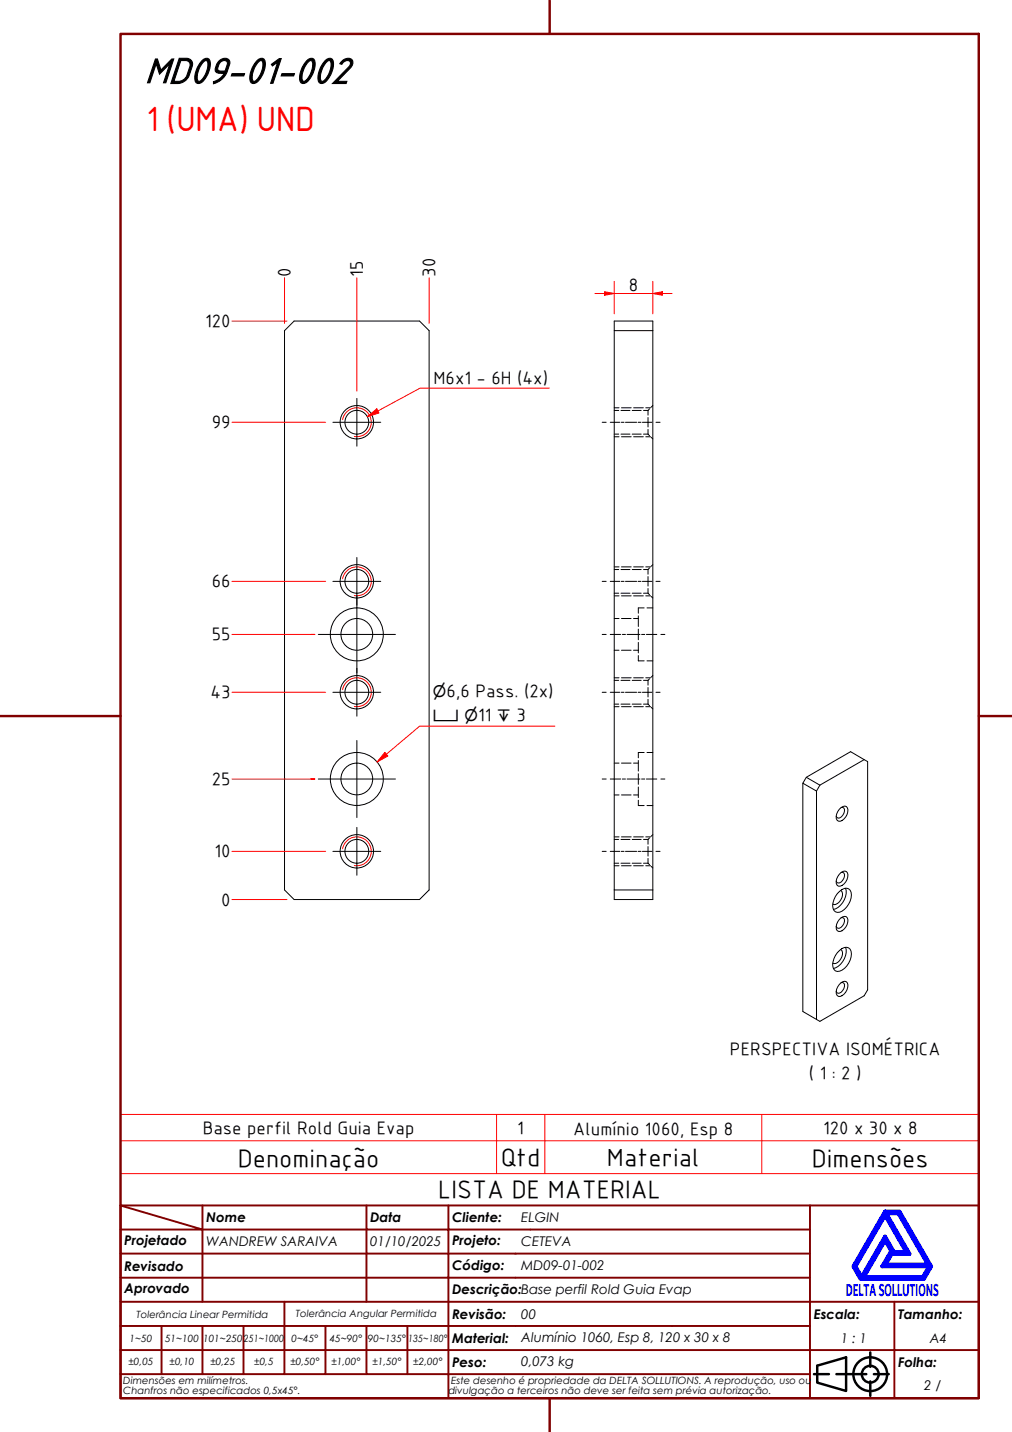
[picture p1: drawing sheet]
<svg xmlns="http://www.w3.org/2000/svg" width="210mm" height="297mm" viewBox="0 0 210 297" stroke-linecap="round" stroke-linejoin="round" font-family="sans-serif">
<!-- layer: Visible (ABNT) -->
<g fill="none" stroke="#000" stroke-width=".21">
<path d="M59 68.6l2-2h26l2 2v116l-2 2h-26l-2-2zM127.4 68.6v118h8v-120h-8v2h8M179.2 157.6l.8 .4v47.3l-.8 1.3-9.1 5.3-.7-.4M179.2 157.6l-2.8-1.7-9.2 5.3M179.2 157.6l-9.1 5.3M166.5 162.5v47.3l2.9 1.7M169.4 164.1v47.4M170.1 162.9l-2.9-1.7-.7 1.3 2.9 1.6M170.1 162.9l-.7 1.2M174.1 167.9a1.05 1.05 0 0 1 1.7-.3 2.2 2.2 0 0 1-1.9 2.7 1.63 1.63 0 0 1 .2-2.4zM174.5 167.5h.3a.82 .82 0 0 1 .2 1.2 1.13 1.13 0 0 1-1.4 .9l-.2-.3M127.4 184.6h8"/>
<path d="M173.7 185.4a2.23 2.23 0 0 1 2.3-1 2.42 2.42 0 0 1 0 3.1 2.4 2.4 0 0 1-2.7 1.6 2.41 2.41 0 0 1 0-3.1zM173.7 197.6a2.15 2.15 0 0 1 2.3-1 2.41 2.41 0 0 1 0 3.2 2.46 2.46 0 0 1-2.7 1.6 2.42 2.42 0 0 1 0-3.2zM174.1 190.7a1.05 1.05 0 0 1 1.7-.3 2.2 2.2 0 0 1-1.9 2.8 1.63 1.63 0 0 1 .2-2.5zM174.4 184.7a1.66 1.66 0 0 1-.3 2.4 1.17 1.17 0 0 1-1.4 .4M174.4 196.9a1.64 1.64 0 0 1-.3 2.4 1.15 1.15 0 0 1-1.4 .5M174.5 181l.7-.3a.88 .88 0 0 1 .6 1.2 2.09 2.09 0 0 1-1.9 1.9 1.64 1.64 0 0 1 .2-2.4zM174.5 190.4l.3-.1a.82 .82 0 0 1 .2 1.3 1.13 1.13 0 0 1-1.4 .8l-.2-.3M174.5 181l.3-.1a1.25 1.25 0 0 1-.3 2.1l-.7 .2-.2-.2-.2-.3M175.4 184.2a3.8 3.8 0 0 1-2.6 4.4M175.4 196.5a3.8 3.8 0 0 1-2.6 4.4M174.1 204.2a1.04 1.04 0 0 1 1.7-.3 2.2 2.2 0 0 1-1.9 2.8 1.64 1.64 0 0 1 .2-2.5zM174.5 203.8h.3a1.25 1.25 0 0 1-.3 2l-.7 .2-.4-.4"/>
<circle cx="74" cy="87.6" r="2.47"/>
<circle cx="74" cy="87.6" r="3.5"/>
<circle cx="74" cy="131.6" r="5.5"/>
<circle cx="74" cy="131.6" r="3.3"/>
<circle cx="74" cy="120.6" r="2.47"/>
<circle cx="74" cy="120.6" r="3.5"/>
<circle cx="74" cy="143.6" r="2.47"/>
<circle cx="74" cy="143.6" r="3.5"/>
<circle cx="74" cy="161.6" r="5.5"/>
<circle cx="74" cy="161.6" r="3.3"/>
<circle cx="74" cy="176.6" r="2.47"/>
<circle cx="74" cy="176.6" r="3.5"/>
</g>
<!-- layer: Visible Narrow (ABNT) -->
<path d="M71.1 87.1a3 3 0 0 1 3.4-2.5 3 3 0 0 1 2.5 3.5 3 3 0 0 1-3.5 2.4M71.1 120.1a3 3 0 0 1 3.4-2.5 3 3 0 0 1 2.5 3.5 3 3 0 0 1-3.5 2.4M71.1 143.1a3 3 0 0 1 3.4-2.5 3 3 0 0 1 2.5 3.5 3 3 0 0 1-3.5 2.4M71.1 176.1a3 3 0 0 1 3.4-2.5 3 3 0 0 1 2.5 3.5 3 3 0 0 1-3.5 2.4" fill="none" stroke="#f00" stroke-width=".21"/>
<!-- layer: Hidden (ABNT) -->
<g fill="none" stroke="#000" stroke-width=".21">
<path d="M127.4 85.1h.9M127.4 90.1h.9M127.4 84.6h1M127.4 90.6h1M128.8 85.1h1.9M128.8 90.1h1.9M128.9 84.6h2M128.9 90.6h2M131.1 85.1h1.9M131.1 90.1h1.9M131.4 84.6h2M131.4 90.6h2"/>
<path d="M133.5 85.1h.9M133.5 90.1h.9M133.9 84.6h1M133.9 90.6h1M134.4 85.1v1M134.4 86.6v2M134.4 89.1v1M134.4 90.1l.3 .3M134.7 84.8l-.3 .3M135.1 90.7l.3 .3M135.4 84.1l-.3 .4M127.4 118.1h.9"/>
<path d="M127.4 117.6h1M128.8 118.1h1.9M128.9 117.6h2M131.1 118.1h1.9M131.4 117.6h2M133.5 118.1h.9M133.9 117.6h1M134.4 118.1v1M134.4 119.6v2M134.7 117.8l-.3 .3M135.4 117.1l-.3 .4M127.4 128.3h1"/>
<path d="M127.4 134.9h1M127.4 123h.9M127.4 123.6h1M128.8 123h1.9M128.9 128.3h2M128.9 134.9h2M128.9 123.6h2M131.1 123h1.9M131.4 128.3h1M131.4 134.9h1M131.4 123.6h2M132.4 127.7v2.2"/>
<path d="M132.4 130.5v2.2M132.4 133.3v2.1M132.4 136v1.1h1.2M133.5 123h.9M133.6 126.1h-1.2v1.1M133.9 123.6h1M134.2 126.1h1.2M134.2 137.1h1.2M134.4 122.1v.9M134.4 123l.3 .4M135.1 123.7l.3 .3M127.4 158.3h1"/>
<path d="M127.4 141.1h.9M127.4 146.1h.9M127.4 140.6h1M127.4 146.6h1M128.8 141.1h1.9M128.8 146.1h1.9M128.9 158.3h2M128.9 140.6h2M128.9 146.6h2M131.1 141.1h1.9M131.1 146.1h1.9M131.4 158.3h1"/>
<path d="M131.4 140.6h2M131.4 146.6h2M132.4 157.7v2.2M133.5 141.1h.9M133.5 146.1h.9M133.6 156.1h-1.2v1.1M133.9 140.6h1M133.9 146.6h1M134.2 156.1h1.2M134.4 141.1v1M134.4 142.6v2M134.4 145.1v1"/>
<path d="M134.4 146.1l.3 .3M134.7 140.8l-.3 .3M135.1 146.7l.3 .4M135.4 140.1l-.3 .4M127.4 164.9h1M127.4 174.1h.9M127.4 179.1h.9M127.4 173.6h1M127.4 179.6h1M128.8 174.1h1.9M128.8 179.1h1.9M128.9 164.9h2"/>
<path d="M128.9 173.6h2M128.9 179.6h2M131.1 174.1h1.9M131.1 179.1h1.9M131.4 164.9h1M131.4 173.6h2M131.4 179.6h2M132.4 160.5v2.2M132.4 163.2v2.2M132.4 166v1.1h1.2M133.5 174.1h.9M133.5 179.1h.9"/>
<path d="M133.9 173.6h1M133.9 179.6h1M134.2 167.1h1.2M134.4 174.1v1M134.4 175.6v2M134.4 178.1v1M134.4 179.1l.3 .3M134.7 173.8l-.3 .3M135.1 179.7l.3 .4M135.4 173.1l-.3 .4"/>
</g>
<path d="M25 236.6h178v-5.4h-178v12.2M103 231.2v12.2M113 231.2v12.2M158 231.2v12.2M203 236.6v6.8h-178M25 243.4v6.6h178v-6.6" fill="none" stroke="#f00" stroke-width=".21"/>
<!-- layer: Borda A3/A4 (ABNT) -->
<path d="M25 7h178v283h-178zM114 0v7M0 148.5h25M203 148.5h7M114 290v7" fill="none" stroke="#800000" stroke-width=".51"/>
<path d="M183.6 257.3l1.2 2.2-1.8 3.2h9.7l-1.3 2.2h-12.2zM183.6 252.1l4.4 7.6h-2.6l-1.8-3.2-4.9 8.4-1.3-2.2zM183.6 251.3h3l6.5 11.4-1.5 2.6h-13.1l-1.5-2.6zM183.8 251.7h2.5l6.2 10.6h-8.8l1.3-2.2h3.7zM185 259.7h.2l-.1 .2z" fill="none" stroke="#00f" stroke-width=".8"/>
<!-- layer: 0 -->
<path d="M178.5 265.3h13.1" fill="none" stroke="#000" stroke-width=".21"/>
<g fill="none" stroke="#800000" stroke-width=".4">
<path d="M25 250l17 5h-17M25 250h178v40h-178zM42 255h34v5h17M42 255v15M42 250v5M76 250v5h17v5M93 250v5h75M168 250v20h-143M25 260h51v10M25 275h17M33.5 275v10M50.5 275h-8.5v10"/>
<path d="M59 270v15h-8.5M67.5 275v10h-8.5M76 275v10h8.5M84.5 275v10M93 275h-42.5v10M93 260v5h-68M93 275v10h75M93 260h75M93 275h75M168 265h-75v10M185.5 270v10h17.5M203 270h-35v10h17.5v10"/>
<path d="M25 285h25.5M25 280h143v10M67.5 285h8.5M84.5 285h8.5v5"/>
</g>
<g fill="none" stroke="#000" stroke-width=".51">
<path d="M168.8 285h3.1M169.5 283.3l6-1.8v7l-6-1.7zM173.5 285h6.2M180.5 280.5v3M180.5 286.5v3M181.3 285h3"/>
<circle cx="180.5" cy="285" r="3.5"/>
<circle cx="180.5" cy="285" r="1.75"/>
</g>
<path d="M135.4 60.9h2" fill="none" stroke="#f00" stroke-width=".21"/>
<path d="M135.4 60.9l2-.4v.7z" fill="#f00"/>
<path d="M125.4 60.9h2M135.4 60.9l2-.4v.7z" fill="none" stroke="#f00" stroke-width=".21"/>
<path d="M125.4 60.5l2 .4-2 .3z" fill="#f00"/>
<g fill="none" stroke="#f00" stroke-width=".21">
<path d="M59 57.6v9.5M74 57.6v23.5M89 57.6v9.5M127.4 58.4v6.7M135.4 58.4v6.7M48.1 66.6h11.4M123.4 60.9h2M125.4 60.5l2 .4-2 .3zM127.4 60.9h8M137.4 60.9h2M48.1 87.6h19.4M48.1 131.6h17.2h-.8"/>
<path d="M48.1 120.6h19.4M48.1 143.6h19.4M48.1 176.6h19.4M48.1 161.6h17.2h-.8M48.1 186.6h11.4"/>
</g>
<!-- layer: Marca de centro (ISO) -->
<path d="M69 87.6h10M74 82.6v9.9M74 115.6v9.9M66 131.6h16M69 120.6h10M74 123.6v16M74 138.6v10M69 143.6h10M74 153.6v16M66 161.6h16M69 176.6h10M74 171.6v10" fill="none" stroke="#000" stroke-width=".21"/>
<path d="M78.4 85.2l-2.2 1.2" fill="none" stroke="#f00" stroke-width=".21"/>
<path d="M76.2 86.4l1.9-1.6 .5 .9z" fill="#f00"/>
<path d="M76.2 86.4l1.9-1.6 .5 .9zM113.9 80.5h-26.8l-8.7 4.7M80.1 156.4l-1.9 1.7" fill="none" stroke="#f00" stroke-width=".21"/>
<path d="M79.8 156.1l.7 .7-2.3 1.3z" fill="#f00"/>
<path d="M79.8 156.1l.7 .7-2.3 1.3zM115.1 150.6h-28.1l-6.9 5.8" fill="none" stroke="#f00" stroke-width=".21"/>
<!-- layer: Linha de centro (ISO) -->
<g fill="none" stroke="#000" stroke-width=".21">
<path d="M124.9 87.6h.8M126.6 87.6h2M128.9 87.6h.5M129.7 87.6h2.4M132.4 87.6h.5M133.2 87.6h2M136.1 87.6h.8M124.9 131.6h.8M124.9 120.6h.8M126.6 131.6h2.1M126.6 120.6h2M128.9 120.6h.5"/>
<path d="M129.1 131.6h.6M129.7 120.6h2.4M130.1 131.6h2.6M132.4 120.6h.5M133.1 131.6h.6M133.2 120.6h2M134.1 131.6h2.1M136.1 120.6h.8M137.1 131.6h.8M124.9 143.6h.8M126.6 143.6h2M128.9 143.6h.5"/>
<path d="M129.7 143.6h2.4M132.4 143.6h.5M133.2 143.6h2M136.1 143.6h.8M124.9 161.6h.8M124.9 176.6h.8M126.6 161.6h2.1M126.6 176.6h2M128.9 176.6h.5M129.1 161.6h.6M129.7 176.6h2.4M130.1 161.6h2.6"/>
<path d="M132.4 176.6h.5M133.1 161.6h.6M133.2 176.6h2M134.1 161.6h2.1M136.1 176.6h.8M137.1 161.6h.8"/>
</g>
<text font-size="81.9" fill="#fff" x="188.7" y="289">.</text>
<text font-size="8.1" x="30" y="17.2">MD09-01-002</text>
<text font-size="7" fill="#f00" x="30.4" y="27.1">1 (UMA) UND</text>
<g font-size="5.4">
<text x="49.3" y="242">Denominação</text>
<text x="103.9" y="241.8">Qtd</text>
<text x="125.9" y="241.8">Material</text>
<text x="168.4" y="242">Dimensões</text>
<text x="90.9" y="248.5">LISTA DE MATERIAL</text>
</g>
<g font-size="3.9">
<text x="60.3" y="57.4" transform="rotate(-90 60.3 57.4)">0</text>
<text x="75.3" y="57.4" transform="rotate(-90 75.3 57.4)">15</text>
<text x="90.3" y="57.4" transform="rotate(-90 90.3 57.4)">30</text>
<text x="130.4" y="60.3">8</text>
<text x="42.5" y="67.9">120</text>
<text x="89.9" y="79.7">M6x1 - 6H (4x)</text>
<text x="43.9" y="88.8">99</text>
<text x="43.9" y="121.9">66</text>
<text x="43.9" y="132.8">55</text>
<text x="43.6" y="144.9">43</text>
<text x="92.6" y="144.5">6,6 Pass. (2x)</text>
<text x="99.1" y="149.5">11</text>
<text x="107.1" y="149.5">3</text>
<text x="43.9" y="162.9">25</text>
<text x="44.5" y="177.8">10</text>
<text x="45.9" y="187.9">0</text>
<text x="151.4" y="218.8">PERSPECTIVA ISOMÉTRICA</text>
<text x="167.8" y="223.8">( 1 : 2 )</text>
<text x="42" y="235.2">Base perfil Rold Guia Evap</text>
<text x="107.3" y="235.2">1</text>
<text x="118.9" y="235.3">Alumínio 1060, Esp 8</text>
<text x="170.7" y="235.2">120 x 30 x 8</text>
</g>
<text font-size="3.9" fill="#00f" x="175.4" y="268.8">DELTASOLLUTIONS</text>
<g font-size="3.3">
<text x="89.8" y="144.5">⌀</text>
<text x="89.8" y="149.5">⌴ ⌀</text>
<text x="103.1" y="149.5">↧</text>
</g>
<g font-size="2.8">
<text x="42.8" y="253.5">Nome</text>
<text x="76.8" y="253.5">Data</text>
<text x="93.8" y="253.6">Cliente:</text>
<text x="108.1" y="253.5">ELGIN</text>
<text x="25.8" y="263.6">Revisado</text>
<text x="25.8" y="258.3">Projetado</text>
<text x="42.8" y="258.5">WANDREW SARAIVA</text>
<text x="76.8" y="258.4">01/10/2025</text>
<text x="93.8" y="263.4">Código:</text>
<text x="93.8" y="258.3">Projeto:</text>
<text x="108.1" y="263.5">MD09-01-002</text>
<text x="108.1" y="258.5">CETEVA</text>
<text x="25.8" y="268.3">Aprovado</text>
<text x="93.8" y="268.3">Descrição:Base perfil Rold Guia Evap</text>
<text x="93.8" y="273.6">Revisão:</text>
<text x="108.1" y="273.5">00</text>
<text x="168.8" y="273.5">Escala:</text>
<text x="186.3" y="273.5">Tamanho:</text>
<text x="93.8" y="278.6">Material:</text>
<text x="108.1" y="278.3">Alumínio 1060, Esp 8, 120 x 30 x 8</text>
<text x="174.4" y="278.5">1 : 1</text>
<text x="192.8" y="278.6">A4</text>
<text x="93.8" y="283.5">Peso:</text>
<text x="108.1" y="283.3">0,073 kg</text>
<text x="186.3" y="283.5">Folha:</text>
<text x="191.7" y="288.4">2 / 3</text>
</g>
<g font-size="2.1">
<text x="28.3" y="273.3">Tolerância Linear Permitida</text>
<text x="61.4" y="273.1">Tolerância Angular Permitida</text>
<text x="26.9" y="278.3">1~50</text>
<text x="34.2" y="278.3">51~100</text>
<text x="42.1" y="278.3">101~250</text>
<text x="50.5" y="278.3">251~1000</text>
<text x="60.5" y="278.3">0~45°</text>
<text x="68.4" y="278.3">45~90°</text>
<text x="76.3" y="278.3">90~135°</text>
<text x="84.7" y="278.3">135~180°</text>
<text x="25.6" y="287.1">Dimensões em milímetros.</text>
<text x="26.6" y="283.2">±0,05</text>
<text x="35.2" y="283.2">±0,10</text>
<text x="43.6" y="283.2">±0,25</text>
<text x="52.7" y="283.2">±0,5</text>
<text x="60.2" y="283.2">±0,50°</text>
<text x="68.7" y="283.2">±1,00°</text>
<text x="77.2" y="283.2">±1,50°</text>
<text x="85.7" y="283.2">±2,00°</text>
<text x="93.6" y="287.1">Este desenho é propriedade da DELTA SOLLUTIONS. A reprodução, uso ou</text>
<text x="25.6" y="289.2">Chanfros não especificados 0,5x45°.</text>
<text x="93" y="289.2">divulgação a terceiros não deve ser feita sem prévia autorização.</text>
</g>
</svg>
